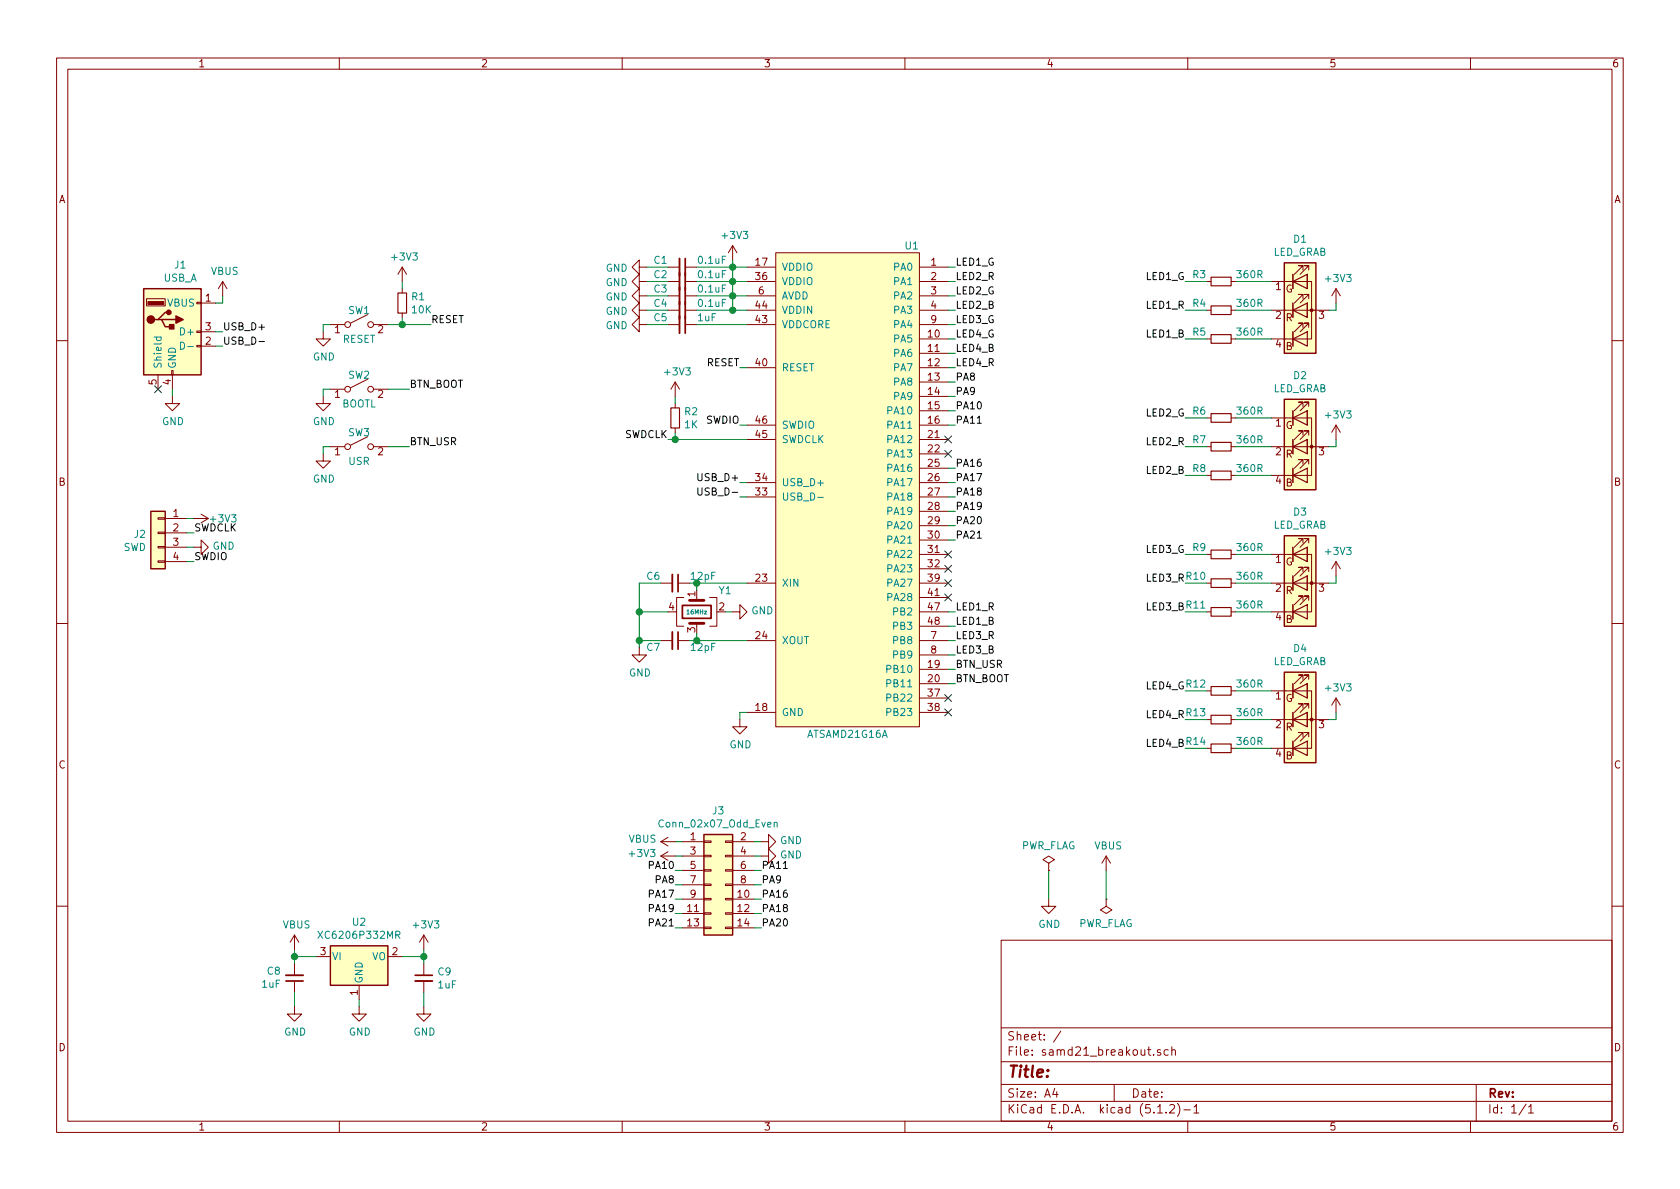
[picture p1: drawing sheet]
EESchema Schematic File Version 4
LIBS:samd21_breakout-cache
EELAYER 29 0
EELAYER END
$Descr A4 11693 8268
encoding utf-8
Sheet 1 1
Title ""
Date ""
Rev ""
Comp ""
Comment1 ""
Comment2 ""
Comment3 ""
Comment4 ""
$EndDescr
$Comp
L MCU_Microchip_SAMD:ATSAMD21G16A U1
U 1 1
P 5900 3350
F 0 "U1" H 6400 5000 50  0000 R CNN
F 1 "ATSAMD21G16A" H 5900 1600 50  0000 C CNN
F 2 "Package_DFN_QFN:QFN-48-1EP_7x7mm_P0.5mm_EP5.15x5.15mm" H 5900 3100 50  0001 C CNN
F 3 "" H 5900 3100 50  0001 C CNN
	1    5900 3350
	1    0    0    -1  
$EndComp
Wire Wire Line
	5200 1850 5100 1850
Wire Wire Line
	5200 2550 5150 2550
Wire Wire Line
	5200 2950 5150 2950
Wire Wire Line
	5200 3050 4700 3050
Wire Wire Line
	5200 3350 5150 3350
Wire Wire Line
	5200 3450 5150 3450
Wire Wire Line
	5200 4950 5150 4950
Wire Wire Line
	5150 4950 5150 5000
$Comp
L power:GND #PWR020
U 1 1
P 5150 5000
F 0 "#PWR020" H 5150 4750 50  0001 C CNN
F 1 "GND" H 5155 4827 50  0000 C CNN
F 2 "" H 5150 5000 50  0001 C CNN
F 3 "" H 5150 5000 50  0001 C CNN
	1    5150 5000
	1    0    0    -1  
$EndComp
$Comp
L Device:C_Small C1
U 1 1
P 4750 1850
F 0 "C1" V 4700 1750 50  0000 R CNN
F 1 "0.1uF" V 4700 1950 50  0000 L CNN
F 2 "Capacitor_SMD:C_0603_1608Metric" H 4750 1850 50  0001 C CNN
F 3 "~" H 4750 1850 50  0001 C CNN
	1    4750 1850
	0    1    1    0   
$EndComp
$Comp
L Device:C_Small C2
U 1 1
P 4750 1950
F 0 "C2" V 4700 1850 50  0000 R CNN
F 1 "0.1uF" V 4700 2050 50  0000 L CNN
F 2 "Capacitor_SMD:C_0603_1608Metric" H 4750 1950 50  0001 C CNN
F 3 "~" H 4750 1950 50  0001 C CNN
	1    4750 1950
	0    1    1    0   
$EndComp
$Comp
L Device:C_Small C3
U 1 1
P 4750 2050
F 0 "C3" V 4700 1950 50  0000 R CNN
F 1 "0.1uF" V 4700 2150 50  0000 L CNN
F 2 "Capacitor_SMD:C_0603_1608Metric" H 4750 2050 50  0001 C CNN
F 3 "~" H 4750 2050 50  0001 C CNN
	1    4750 2050
	0    1    1    0   
$EndComp
$Comp
L Device:C_Small C4
U 1 1
P 4750 2150
F 0 "C4" V 4700 2050 50  0000 R CNN
F 1 "0.1uF" V 4700 2250 50  0000 L CNN
F 2 "Capacitor_SMD:C_0603_1608Metric" H 4750 2150 50  0001 C CNN
F 3 "~" H 4750 2150 50  0001 C CNN
	1    4750 2150
	0    1    1    0   
$EndComp
$Comp
L Device:C_Small C5
U 1 1
P 4750 2250
F 0 "C5" V 4700 2150 50  0000 R CNN
F 1 "1uF" V 4700 2350 50  0000 L CNN
F 2 "Capacitor_SMD:C_0603_1608Metric" H 4750 2250 50  0001 C CNN
F 3 "~" H 4750 2250 50  0001 C CNN
	1    4750 2250
	0    1    1    0   
$EndComp
Wire Wire Line
	4850 1950 5100 1950
Wire Wire Line
	4650 1850 4500 1850
Wire Wire Line
	4850 2050 5100 2050
Wire Wire Line
	4850 2150 5100 2150
Wire Wire Line
	4850 2250 5200 2250
Wire Wire Line
	4650 1950 4500 1950
Wire Wire Line
	4650 2050 4500 2050
Wire Wire Line
	4650 2150 4500 2150
Wire Wire Line
	4650 2250 4500 2250
$Comp
L power:GND #PWR02
U 1 1
P 4500 1850
F 0 "#PWR02" H 4500 1600 50  0001 C CNN
F 1 "GND" V 4505 1722 50  0000 R CNN
F 2 "" H 4500 1850 50  0001 C CNN
F 3 "" H 4500 1850 50  0001 C CNN
	1    4500 1850
	0    1    1    0   
$EndComp
$Comp
L power:GND #PWR04
U 1 1
P 4500 1950
F 0 "#PWR04" H 4500 1700 50  0001 C CNN
F 1 "GND" V 4505 1822 50  0000 R CNN
F 2 "" H 4500 1950 50  0001 C CNN
F 3 "" H 4500 1950 50  0001 C CNN
	1    4500 1950
	0    1    1    0   
$EndComp
$Comp
L power:GND #PWR06
U 1 1
P 4500 2050
F 0 "#PWR06" H 4500 1800 50  0001 C CNN
F 1 "GND" V 4505 1922 50  0000 R CNN
F 2 "" H 4500 2050 50  0001 C CNN
F 3 "" H 4500 2050 50  0001 C CNN
	1    4500 2050
	0    1    1    0   
$EndComp
$Comp
L power:GND #PWR07
U 1 1
P 4500 2150
F 0 "#PWR07" H 4500 1900 50  0001 C CNN
F 1 "GND" V 4505 2022 50  0000 R CNN
F 2 "" H 4500 2150 50  0001 C CNN
F 3 "" H 4500 2150 50  0001 C CNN
	1    4500 2150
	0    1    1    0   
$EndComp
$Comp
L power:GND #PWR08
U 1 1
P 4500 2250
F 0 "#PWR08" H 4500 2000 50  0001 C CNN
F 1 "GND" V 4505 2122 50  0000 R CNN
F 2 "" H 4500 2250 50  0001 C CNN
F 3 "" H 4500 2250 50  0001 C CNN
	1    4500 2250
	0    1    1    0   
$EndComp
$Comp
L Device:C_Small C6
U 1 1
P 4700 4050
F 0 "C6" V 4650 3950 50  0000 R CNN
F 1 "12pF" V 4650 4150 50  0000 L CNN
F 2 "Capacitor_SMD:C_0603_1608Metric" H 4700 4050 50  0001 C CNN
F 3 "~" H 4700 4050 50  0001 C CNN
	1    4700 4050
	0    1    1    0   
$EndComp
$Comp
L Device:C_Small C7
U 1 1
P 4700 4450
F 0 "C7" V 4650 4350 50  0000 R CNN
F 1 "12pF" V 4650 4550 50  0000 L CNN
F 2 "Capacitor_SMD:C_0603_1608Metric" H 4700 4450 50  0001 C CNN
F 3 "~" H 4700 4450 50  0001 C CNN
	1    4700 4450
	0    1    -1   0   
$EndComp
Wire Wire Line
	4800 4050 4850 4050
Wire Wire Line
	4800 4450 4850 4450
Wire Wire Line
	4600 4050 4450 4050
Wire Wire Line
	4450 4050 4450 4250
Wire Wire Line
	4450 4450 4600 4450
Wire Wire Line
	4450 4450 4450 4500
Connection ~ 4450 4450
$Comp
L power:GND #PWR017
U 1 1
P 4450 4500
F 0 "#PWR017" H 4450 4250 50  0001 C CNN
F 1 "GND" H 4455 4327 50  0000 C CNN
F 2 "" H 4450 4500 50  0001 C CNN
F 3 "" H 4450 4500 50  0001 C CNN
	1    4450 4500
	1    0    0    -1  
$EndComp
Connection ~ 4450 4250
Wire Wire Line
	4450 4250 4450 4450
$Comp
L Device:Crystal_GND24 Y1
U 1 1
P 4850 4250
F 0 "Y1" V 4700 4400 50  0000 L CNN
F 1 "16MHz" V 4850 4250 30  0000 C CNN
F 2 "Crystal:Crystal_SMD_3225-4Pin_3.2x2.5mm" H 4850 4250 50  0001 C CNN
F 3 "~" H 4850 4250 50  0001 C CNN
	1    4850 4250
	0    1    1    0   
$EndComp
Wire Wire Line
	4450 4250 4650 4250
Wire Wire Line
	4850 4100 4850 4050
Connection ~ 4850 4050
Wire Wire Line
	4850 4050 5200 4050
Wire Wire Line
	4850 4400 4850 4450
Connection ~ 4850 4450
Wire Wire Line
	4850 4450 5200 4450
Wire Wire Line
	5050 4250 5100 4250
$Comp
L power:GND #PWR016
U 1 1
P 5100 4250
F 0 "#PWR016" H 5100 4000 50  0001 C CNN
F 1 "GND" V 5105 4122 50  0000 R CNN
F 2 "" H 5100 4250 50  0001 C CNN
F 3 "" H 5100 4250 50  0001 C CNN
	1    5100 4250
	0    -1   -1   0   
$EndComp
Wire Wire Line
	6600 1850 6650 1850
Wire Wire Line
	6600 1950 6650 1950
Wire Wire Line
	6600 2050 6650 2050
Wire Wire Line
	6600 2150 6650 2150
Wire Wire Line
	6600 2250 6650 2250
Wire Wire Line
	6600 2350 6650 2350
Wire Wire Line
	6600 2450 6650 2450
Wire Wire Line
	6600 2550 6650 2550
Wire Wire Line
	6600 2650 6650 2650
Wire Wire Line
	6600 2750 6650 2750
Wire Wire Line
	6600 2850 6650 2850
Wire Wire Line
	6600 2950 6650 2950
Wire Wire Line
	6600 3250 6650 3250
Wire Wire Line
	6600 3350 6650 3350
Wire Wire Line
	6600 3450 6650 3450
Wire Wire Line
	6600 3550 6650 3550
Wire Wire Line
	6600 3650 6650 3650
Wire Wire Line
	6600 3750 6650 3750
Wire Wire Line
	6600 4250 6650 4250
Wire Wire Line
	6600 4350 6650 4350
Wire Wire Line
	6600 4450 6650 4450
Wire Wire Line
	6600 4550 6650 4550
Wire Wire Line
	6600 4650 6650 4650
Wire Wire Line
	6600 4750 6650 4750
Text Label 5150 2550 2    50   ~ 0
RESET
Text Label 3000 2250 0    50   ~ 0
RESET
Wire Wire Line
	3000 2250 2800 2250
Wire Wire Line
	2800 2250 2800 2200
$Comp
L Device:R_Small R1
U 1 1
P 2800 2100
F 0 "R1" H 2859 2146 50  0000 L CNN
F 1 "10K" H 2859 2055 50  0000 L CNN
F 2 "Resistor_SMD:R_0603_1608Metric" H 2800 2100 50  0001 C CNN
F 3 "~" H 2800 2100 50  0001 C CNN
	1    2800 2100
	1    0    0    -1  
$EndComp
Wire Wire Line
	2800 2000 2800 1950
Wire Wire Line
	5100 2150 5100 2050
Connection ~ 5100 2150
Wire Wire Line
	5100 2150 5200 2150
Connection ~ 5100 2050
Wire Wire Line
	5100 2050 5200 2050
Wire Wire Line
	5100 2050 5100 1950
Connection ~ 5100 1950
Wire Wire Line
	5100 1950 5200 1950
Wire Wire Line
	5100 1950 5100 1850
Connection ~ 5100 1850
Wire Wire Line
	5100 1850 4850 1850
Wire Wire Line
	5100 1850 5100 1800
$Comp
L power:+3V3 #PWR01
U 1 1
P 5100 1800
F 0 "#PWR01" H 5100 1650 50  0001 C CNN
F 1 "+3V3" H 5115 1973 50  0000 C CNN
F 2 "" H 5100 1800 50  0001 C CNN
F 3 "" H 5100 1800 50  0001 C CNN
	1    5100 1800
	1    0    0    -1  
$EndComp
$Comp
L power:+3V3 #PWR03
U 1 1
P 2800 1950
F 0 "#PWR03" H 2800 1800 50  0001 C CNN
F 1 "+3V3" H 2815 2123 50  0000 C CNN
F 2 "" H 2800 1950 50  0001 C CNN
F 3 "" H 2800 1950 50  0001 C CNN
	1    2800 1950
	1    0    0    -1  
$EndComp
Wire Wire Line
	2800 2250 2700 2250
Connection ~ 2800 2250
$Comp
L Switch:SW_SPST SW1
U 1 1
P 2500 2250
F 0 "SW1" H 2500 2350 50  0000 C CNN
F 1 "RESET" H 2500 2150 50  0000 C CNN
F 2 "Button_Switch_SMD:SW_SPST_FSMSM" H 2500 2250 50  0001 C CNN
F 3 "" H 2500 2250 50  0001 C CNN
	1    2500 2250
	1    0    0    -1  
$EndComp
Wire Wire Line
	2300 2250 2250 2250
Wire Wire Line
	2250 2250 2250 2300
$Comp
L power:GND #PWR09
U 1 1
P 2250 2300
F 0 "#PWR09" H 2250 2050 50  0001 C CNN
F 1 "GND" H 2255 2127 50  0000 C CNN
F 2 "" H 2250 2300 50  0001 C CNN
F 3 "" H 2250 2300 50  0001 C CNN
	1    2250 2300
	1    0    0    -1  
$EndComp
Text Label 5150 2950 2    50   ~ 0
SWDIO
Text Label 4650 3050 2    50   ~ 0
SWDCLK
Wire Wire Line
	4700 3050 4700 3000
Connection ~ 4700 3050
Wire Wire Line
	4700 3050 4650 3050
$Comp
L Device:R_Small R2
U 1 1
P 4700 2900
F 0 "R2" H 4759 2946 50  0000 L CNN
F 1 "1K" H 4759 2855 50  0000 L CNN
F 2 "Resistor_SMD:R_0603_1608Metric" H 4700 2900 50  0001 C CNN
F 3 "~" H 4700 2900 50  0001 C CNN
	1    4700 2900
	1    0    0    -1  
$EndComp
Wire Wire Line
	4700 2800 4700 2750
$Comp
L power:+3V3 #PWR011
U 1 1
P 4700 2750
F 0 "#PWR011" H 4700 2600 50  0001 C CNN
F 1 "+3V3" H 4715 2923 50  0000 C CNN
F 2 "" H 4700 2750 50  0001 C CNN
F 3 "" H 4700 2750 50  0001 C CNN
	1    4700 2750
	1    0    0    -1  
$EndComp
$Comp
L Connector:USB_A J1
U 1 1
P 1200 2300
F 0 "J1" H 1255 2767 50  0000 C CNN
F 1 "USB_A" H 1255 2676 50  0000 C CNN
F 2 "Connector_USB_Extra:usb-PCB" H 1350 2250 50  0001 C CNN
F 3 "" H 1350 2250 50  0001 C CNN
	1    1200 2300
	1    0    0    -1  
$EndComp
Wire Wire Line
	1200 2750 1200 2700
Wire Wire Line
	1500 2100 1550 2100
Wire Wire Line
	1550 2100 1550 2050
$Comp
L power:VBUS #PWR05
U 1 1
P 1550 2050
F 0 "#PWR05" H 1550 1900 50  0001 C CNN
F 1 "VBUS" H 1565 2223 50  0000 C CNN
F 2 "" H 1550 2050 50  0001 C CNN
F 3 "" H 1550 2050 50  0001 C CNN
	1    1550 2050
	1    0    0    -1  
$EndComp
Wire Wire Line
	1500 2300 1550 2300
Wire Wire Line
	1500 2400 1550 2400
Text Label 1550 2300 0    50   ~ 0
USB_D+
Text Label 1550 2400 0    50   ~ 0
USB_D-
Text Label 5150 3350 2    50   ~ 0
USB_D+
Text Label 5150 3450 2    50   ~ 0
USB_D-
$Comp
L Connector_Generic:Conn_01x04 J2
U 1 1
P 1100 3700
F 0 "J2" H 1180 3692 50  0000 L CNN
F 1 "SWD" H 1180 3601 50  0000 L CNN
F 2 "Connector_PinHeader_1.27mm:PinHeader_1x04_P1.27mm_Vertical" H 1100 3700 50  0001 C CNN
F 3 "~" H 1100 3700 50  0001 C CNN
	1    1100 3700
	-1   0    0    -1  
$EndComp
Wire Wire Line
	1300 3600 1350 3600
Wire Wire Line
	1300 3700 1350 3700
Wire Wire Line
	1300 3900 1350 3900
$Comp
L power:+3V3 #PWR021
U 1 1
P 1350 3600
F 0 "#PWR021" H 1350 3450 50  0001 C CNN
F 1 "+3V3" V 1350 3700 50  0000 L CNN
F 2 "" H 1350 3600 50  0001 C CNN
F 3 "" H 1350 3600 50  0001 C CNN
	1    1350 3600
	0    1    1    0   
$EndComp
Text Label 1350 3900 0    50   ~ 0
SWDIO
Text Label 1350 3700 0    50   ~ 0
SWDCLK
Wire Wire Line
	1300 3800 1350 3800
$Comp
L power:GND #PWR022
U 1 1
P 1350 3800
F 0 "#PWR022" H 1350 3550 50  0001 C CNN
F 1 "GND" V 1355 3672 50  0000 R CNN
F 2 "" H 1350 3800 50  0001 C CNN
F 3 "" H 1350 3800 50  0001 C CNN
	1    1350 3800
	0    -1   -1   0   
$EndComp
$Comp
L Regulator_Linear:AP2127N3-1.5 U2
U 1 1
P 2500 6650
F 0 "U2" H 2500 6892 50  0000 C CNN
F 1 "XC6206P332MR" H 2500 6801 50  0000 C CNN
F 2 "Package_TO_SOT_SMD:SOT-23" H 2500 6875 50  0001 C CIN
F 3 "https://www.diodes.com/assets/Datasheets/AP2127.pdf" H 2500 6650 50  0001 C CNN
	1    2500 6650
	1    0    0    -1  
$EndComp
Wire Wire Line
	2200 6650 2050 6650
Wire Wire Line
	2050 6650 2050 6600
Wire Wire Line
	2050 6650 2050 6700
Connection ~ 2050 6650
Wire Wire Line
	2800 6650 2950 6650
Wire Wire Line
	2950 6650 2950 6600
Wire Wire Line
	2950 6650 2950 6700
Connection ~ 2950 6650
$Comp
L power:+3V3 #PWR024
U 1 1
P 2950 6600
F 0 "#PWR024" H 2950 6450 50  0001 C CNN
F 1 "+3V3" H 2965 6773 50  0000 C CNN
F 2 "" H 2950 6600 50  0001 C CNN
F 3 "" H 2950 6600 50  0001 C CNN
	1    2950 6600
	1    0    0    -1  
$EndComp
Wire Wire Line
	2500 6950 2500 7000
$Comp
L power:GND #PWR026
U 1 1
P 2500 7000
F 0 "#PWR026" H 2500 6750 50  0001 C CNN
F 1 "GND" H 2505 6827 50  0000 C CNN
F 2 "" H 2500 7000 50  0001 C CNN
F 3 "" H 2500 7000 50  0001 C CNN
	1    2500 7000
	1    0    0    -1  
$EndComp
$Comp
L Device:C_Small C8
U 1 1
P 2050 6800
F 0 "C8" H 1958 6754 50  0000 R CNN
F 1 "1uF" H 1958 6845 50  0000 R CNN
F 2 "Capacitor_SMD:C_0603_1608Metric" H 2050 6800 50  0001 C CNN
F 3 "~" H 2050 6800 50  0001 C CNN
	1    2050 6800
	1    0    0    1   
$EndComp
$Comp
L Device:C_Small C9
U 1 1
P 2950 6800
F 0 "C9" H 3042 6846 50  0000 L CNN
F 1 "1uF" H 3042 6755 50  0000 L CNN
F 2 "Capacitor_SMD:C_0603_1608Metric" H 2950 6800 50  0001 C CNN
F 3 "~" H 2950 6800 50  0001 C CNN
	1    2950 6800
	1    0    0    -1  
$EndComp
Wire Wire Line
	2050 6900 2050 7000
Wire Wire Line
	2950 6900 2950 7000
$Comp
L power:GND #PWR027
U 1 1
P 2950 7000
F 0 "#PWR027" H 2950 6750 50  0001 C CNN
F 1 "GND" H 2955 6827 50  0000 C CNN
F 2 "" H 2950 7000 50  0001 C CNN
F 3 "" H 2950 7000 50  0001 C CNN
	1    2950 7000
	1    0    0    -1  
$EndComp
$Comp
L power:GND #PWR025
U 1 1
P 2050 7000
F 0 "#PWR025" H 2050 6750 50  0001 C CNN
F 1 "GND" H 2055 6827 50  0000 C CNN
F 2 "" H 2050 7000 50  0001 C CNN
F 3 "" H 2050 7000 50  0001 C CNN
	1    2050 7000
	1    0    0    -1  
$EndComp
$Comp
L power:VBUS #PWR023
U 1 1
P 2050 6600
F 0 "#PWR023" H 2050 6450 50  0001 C CNN
F 1 "VBUS" H 2065 6773 50  0000 C CNN
F 2 "" H 2050 6600 50  0001 C CNN
F 3 "" H 2050 6600 50  0001 C CNN
	1    2050 6600
	1    0    0    -1  
$EndComp
$Comp
L power:GND #PWR010
U 1 1
P 2250 2750
F 0 "#PWR010" H 2250 2500 50  0001 C CNN
F 1 "GND" H 2255 2577 50  0000 C CNN
F 2 "" H 2250 2750 50  0001 C CNN
F 3 "" H 2250 2750 50  0001 C CNN
	1    2250 2750
	1    0    0    -1  
$EndComp
Wire Wire Line
	2250 2750 2250 2700
Wire Wire Line
	2250 2700 2300 2700
$Comp
L Switch:SW_SPST SW2
U 1 1
P 2500 2700
F 0 "SW2" H 2500 2800 50  0000 C CNN
F 1 "BOOTL" H 2500 2600 50  0000 C CNN
F 2 "Button_Switch_SMD:SW_SPST_FSMSM" H 2500 2700 50  0001 C CNN
F 3 "" H 2500 2700 50  0001 C CNN
	1    2500 2700
	1    0    0    -1  
$EndComp
Wire Wire Line
	2700 2700 2850 2700
Text Label 2850 2700 0    50   ~ 0
BTN_BOOT
$Comp
L power:GND #PWR013
U 1 1
P 2250 3150
F 0 "#PWR013" H 2250 2900 50  0001 C CNN
F 1 "GND" H 2255 2977 50  0000 C CNN
F 2 "" H 2250 3150 50  0001 C CNN
F 3 "" H 2250 3150 50  0001 C CNN
	1    2250 3150
	1    0    0    -1  
$EndComp
Wire Wire Line
	2250 3150 2250 3100
Wire Wire Line
	2250 3100 2300 3100
$Comp
L Switch:SW_SPST SW3
U 1 1
P 2500 3100
F 0 "SW3" H 2500 3200 50  0000 C CNN
F 1 "USR" H 2500 3000 50  0000 C CNN
F 2 "Button_Switch_SMD:SW_SPST_FSMSM" H 2500 3100 50  0001 C CNN
F 3 "" H 2500 3100 50  0001 C CNN
	1    2500 3100
	1    0    0    -1  
$EndComp
Wire Wire Line
	2700 3100 2850 3100
Text Label 2850 3100 0    50   ~ 0
BTN_USR
$Comp
L Device_Extra:LED_GRAB D1
U 1 1
P 9050 2150
F 0 "D1" H 9050 2647 50  0000 C CNN
F 1 "LED_GRAB" H 9050 2556 50  0000 C CNN
F 2 "LED_SMD_Extra:LED_0606_RGBA" H 9050 2100 50  0001 C CNN
F 3 "~" H 9050 2100 50  0001 C CNN
	1    9050 2150
	1    0    0    -1  
$EndComp
Wire Wire Line
	9250 2150 9300 2150
Wire Wire Line
	9300 2150 9300 2100
$Comp
L power:+3V3 #PWR014
U 1 1
P 9300 2100
F 0 "#PWR014" H 9300 1950 50  0001 C CNN
F 1 "+3V3" H 9315 2273 50  0000 C CNN
F 2 "" H 9300 2100 50  0001 C CNN
F 3 "" H 9300 2100 50  0001 C CNN
	1    9300 2100
	1    0    0    -1  
$EndComp
Wire Wire Line
	8850 1950 8600 1950
$Comp
L Device:R_Small R3
U 1 1
P 8500 1950
F 0 "R3" V 8450 1850 50  0000 R CNN
F 1 "360R" V 8450 2050 50  0000 L CNN
F 2 "Resistor_SMD:R_0603_1608Metric" H 8500 1950 50  0001 C CNN
F 3 "~" H 8500 1950 50  0001 C CNN
	1    8500 1950
	0    1    1    0   
$EndComp
$Comp
L Device:R_Small R4
U 1 1
P 8500 2150
F 0 "R4" V 8450 2050 50  0000 R CNN
F 1 "360R" V 8450 2250 50  0000 L CNN
F 2 "Resistor_SMD:R_0603_1608Metric" H 8500 2150 50  0001 C CNN
F 3 "~" H 8500 2150 50  0001 C CNN
	1    8500 2150
	0    1    1    0   
$EndComp
$Comp
L Device:R_Small R5
U 1 1
P 8500 2350
F 0 "R5" V 8450 2250 50  0000 R CNN
F 1 "360R" V 8450 2450 50  0000 L CNN
F 2 "Resistor_SMD:R_0603_1608Metric" H 8500 2350 50  0001 C CNN
F 3 "~" H 8500 2350 50  0001 C CNN
	1    8500 2350
	0    1    1    0   
$EndComp
Wire Wire Line
	8600 2150 8850 2150
Wire Wire Line
	8600 2350 8850 2350
Wire Wire Line
	8400 1950 8250 1950
Wire Wire Line
	8400 2150 8250 2150
Wire Wire Line
	8400 2350 8250 2350
Text Label 8250 1950 2    50   ~ 0
LED1_G
Text Label 8250 2150 2    50   ~ 0
LED1_R
Text Label 8250 2350 2    50   ~ 0
LED1_B
$Comp
L Device_Extra:LED_GRAB D2
U 1 1
P 9050 3100
F 0 "D2" H 9050 3597 50  0000 C CNN
F 1 "LED_GRAB" H 9050 3506 50  0000 C CNN
F 2 "LED_SMD_Extra:LED_0606_RGBA" H 9050 3050 50  0001 C CNN
F 3 "~" H 9050 3050 50  0001 C CNN
	1    9050 3100
	1    0    0    -1  
$EndComp
Wire Wire Line
	9250 3100 9300 3100
Wire Wire Line
	9300 3100 9300 3050
$Comp
L power:+3V3 #PWR015
U 1 1
P 9300 3050
F 0 "#PWR015" H 9300 2900 50  0001 C CNN
F 1 "+3V3" H 9315 3223 50  0000 C CNN
F 2 "" H 9300 3050 50  0001 C CNN
F 3 "" H 9300 3050 50  0001 C CNN
	1    9300 3050
	1    0    0    -1  
$EndComp
Wire Wire Line
	8850 2900 8600 2900
$Comp
L Device:R_Small R6
U 1 1
P 8500 2900
F 0 "R6" V 8450 2800 50  0000 R CNN
F 1 "360R" V 8450 3000 50  0000 L CNN
F 2 "Resistor_SMD:R_0603_1608Metric" H 8500 2900 50  0001 C CNN
F 3 "~" H 8500 2900 50  0001 C CNN
	1    8500 2900
	0    1    1    0   
$EndComp
$Comp
L Device:R_Small R7
U 1 1
P 8500 3100
F 0 "R7" V 8450 3000 50  0000 R CNN
F 1 "360R" V 8450 3200 50  0000 L CNN
F 2 "Resistor_SMD:R_0603_1608Metric" H 8500 3100 50  0001 C CNN
F 3 "~" H 8500 3100 50  0001 C CNN
	1    8500 3100
	0    1    1    0   
$EndComp
$Comp
L Device:R_Small R8
U 1 1
P 8500 3300
F 0 "R8" V 8450 3200 50  0000 R CNN
F 1 "360R" V 8450 3400 50  0000 L CNN
F 2 "Resistor_SMD:R_0603_1608Metric" H 8500 3300 50  0001 C CNN
F 3 "~" H 8500 3300 50  0001 C CNN
	1    8500 3300
	0    1    1    0   
$EndComp
Wire Wire Line
	8600 3100 8850 3100
Wire Wire Line
	8600 3300 8850 3300
Wire Wire Line
	8400 2900 8250 2900
Wire Wire Line
	8400 3100 8250 3100
Wire Wire Line
	8400 3300 8250 3300
Text Label 8250 2900 2    50   ~ 0
LED2_G
Text Label 8250 3100 2    50   ~ 0
LED2_R
Text Label 8250 3300 2    50   ~ 0
LED2_B
$Comp
L Device_Extra:LED_GRAB D3
U 1 1
P 9050 4050
F 0 "D3" H 9050 4547 50  0000 C CNN
F 1 "LED_GRAB" H 9050 4456 50  0000 C CNN
F 2 "LED_SMD_Extra:LED_0606_RGBA" H 9050 4000 50  0001 C CNN
F 3 "~" H 9050 4000 50  0001 C CNN
	1    9050 4050
	1    0    0    -1  
$EndComp
Wire Wire Line
	9250 4050 9300 4050
Wire Wire Line
	9300 4050 9300 4000
$Comp
L power:+3V3 #PWR018
U 1 1
P 9300 4000
F 0 "#PWR018" H 9300 3850 50  0001 C CNN
F 1 "+3V3" H 9315 4173 50  0000 C CNN
F 2 "" H 9300 4000 50  0001 C CNN
F 3 "" H 9300 4000 50  0001 C CNN
	1    9300 4000
	1    0    0    -1  
$EndComp
Wire Wire Line
	8850 3850 8600 3850
$Comp
L Device:R_Small R9
U 1 1
P 8500 3850
F 0 "R9" V 8450 3750 50  0000 R CNN
F 1 "360R" V 8450 3950 50  0000 L CNN
F 2 "Resistor_SMD:R_0603_1608Metric" H 8500 3850 50  0001 C CNN
F 3 "~" H 8500 3850 50  0001 C CNN
	1    8500 3850
	0    1    1    0   
$EndComp
$Comp
L Device:R_Small R10
U 1 1
P 8500 4050
F 0 "R10" V 8450 3950 50  0000 R CNN
F 1 "360R" V 8450 4150 50  0000 L CNN
F 2 "Resistor_SMD:R_0603_1608Metric" H 8500 4050 50  0001 C CNN
F 3 "~" H 8500 4050 50  0001 C CNN
	1    8500 4050
	0    1    1    0   
$EndComp
$Comp
L Device:R_Small R11
U 1 1
P 8500 4250
F 0 "R11" V 8450 4150 50  0000 R CNN
F 1 "360R" V 8450 4350 50  0000 L CNN
F 2 "Resistor_SMD:R_0603_1608Metric" H 8500 4250 50  0001 C CNN
F 3 "~" H 8500 4250 50  0001 C CNN
	1    8500 4250
	0    1    1    0   
$EndComp
Wire Wire Line
	8600 4050 8850 4050
Wire Wire Line
	8600 4250 8850 4250
Wire Wire Line
	8400 3850 8250 3850
Wire Wire Line
	8400 4050 8250 4050
Wire Wire Line
	8400 4250 8250 4250
Text Label 8250 3850 2    50   ~ 0
LED3_G
Text Label 8250 4050 2    50   ~ 0
LED3_R
Text Label 8250 4250 2    50   ~ 0
LED3_B
$Comp
L Device_Extra:LED_GRAB D4
U 1 1
P 9050 5000
F 0 "D4" H 9050 5497 50  0000 C CNN
F 1 "LED_GRAB" H 9050 5406 50  0000 C CNN
F 2 "LED_SMD_Extra:LED_0606_RGBA" H 9050 4950 50  0001 C CNN
F 3 "~" H 9050 4950 50  0001 C CNN
	1    9050 5000
	1    0    0    -1  
$EndComp
Wire Wire Line
	9250 5000 9300 5000
Wire Wire Line
	9300 5000 9300 4950
$Comp
L power:+3V3 #PWR019
U 1 1
P 9300 4950
F 0 "#PWR019" H 9300 4800 50  0001 C CNN
F 1 "+3V3" H 9315 5123 50  0000 C CNN
F 2 "" H 9300 4950 50  0001 C CNN
F 3 "" H 9300 4950 50  0001 C CNN
	1    9300 4950
	1    0    0    -1  
$EndComp
Wire Wire Line
	8850 4800 8600 4800
$Comp
L Device:R_Small R12
U 1 1
P 8500 4800
F 0 "R12" V 8450 4700 50  0000 R CNN
F 1 "360R" V 8450 4900 50  0000 L CNN
F 2 "Resistor_SMD:R_0603_1608Metric" H 8500 4800 50  0001 C CNN
F 3 "~" H 8500 4800 50  0001 C CNN
	1    8500 4800
	0    1    1    0   
$EndComp
$Comp
L Device:R_Small R13
U 1 1
P 8500 5000
F 0 "R13" V 8450 4900 50  0000 R CNN
F 1 "360R" V 8450 5100 50  0000 L CNN
F 2 "Resistor_SMD:R_0603_1608Metric" H 8500 5000 50  0001 C CNN
F 3 "~" H 8500 5000 50  0001 C CNN
	1    8500 5000
	0    1    1    0   
$EndComp
$Comp
L Device:R_Small R14
U 1 1
P 8500 5200
F 0 "R14" V 8450 5100 50  0000 R CNN
F 1 "360R" V 8450 5300 50  0000 L CNN
F 2 "Resistor_SMD:R_0603_1608Metric" H 8500 5200 50  0001 C CNN
F 3 "~" H 8500 5200 50  0001 C CNN
	1    8500 5200
	0    1    1    0   
$EndComp
Wire Wire Line
	8600 5000 8850 5000
Wire Wire Line
	8600 5200 8850 5200
Wire Wire Line
	8400 4800 8250 4800
Wire Wire Line
	8400 5000 8250 5000
Wire Wire Line
	8400 5200 8250 5200
Text Label 8250 4800 2    50   ~ 0
LED4_G
Text Label 8250 5000 2    50   ~ 0
LED4_R
Text Label 8250 5200 2    50   ~ 0
LED4_B
$Comp
L Connector_Generic:Conn_02x07_Odd_Even J3
U 1 1
P 4950 6150
F 0 "J3" H 5000 6667 50  0000 C CNN
F 1 "Conn_02x07_Odd_Even" H 5000 6576 50  0000 C CNN
F 2 "Connector_PinHeader_2.54mm:PinHeader_2x07_P2.54mm_Vertical" H 4950 6150 50  0001 C CNN
F 3 "~" H 4950 6150 50  0001 C CNN
	1    4950 6150
	1    0    0    -1  
$EndComp
Wire Wire Line
	4750 5850 4700 5850
Wire Wire Line
	4750 5950 4700 5950
Wire Wire Line
	4750 6050 4700 6050
Wire Wire Line
	4750 6150 4700 6150
Wire Wire Line
	4750 6250 4700 6250
Wire Wire Line
	4750 6350 4700 6350
Wire Wire Line
	5250 5850 5300 5850
Wire Wire Line
	5250 5950 5300 5950
Wire Wire Line
	5250 6050 5300 6050
Wire Wire Line
	5250 6150 5300 6150
Wire Wire Line
	5250 6250 5300 6250
Wire Wire Line
	5250 6350 5300 6350
$Comp
L power:GND #PWR029
U 1 1
P 5300 5850
F 0 "#PWR029" H 5300 5600 50  0001 C CNN
F 1 "GND" V 5305 5722 50  0000 R CNN
F 2 "" H 5300 5850 50  0001 C CNN
F 3 "" H 5300 5850 50  0001 C CNN
	1    5300 5850
	0    -1   -1   0   
$EndComp
$Comp
L power:GND #PWR031
U 1 1
P 5300 5950
F 0 "#PWR031" H 5300 5700 50  0001 C CNN
F 1 "GND" V 5305 5822 50  0000 R CNN
F 2 "" H 5300 5950 50  0001 C CNN
F 3 "" H 5300 5950 50  0001 C CNN
	1    5300 5950
	0    -1   -1   0   
$EndComp
$Comp
L power:+3V3 #PWR030
U 1 1
P 4700 5950
F 0 "#PWR030" H 4700 5800 50  0001 C CNN
F 1 "+3V3" V 4715 6078 50  0000 L CNN
F 2 "" H 4700 5950 50  0001 C CNN
F 3 "" H 4700 5950 50  0001 C CNN
	1    4700 5950
	0    -1   -1   0   
$EndComp
$Comp
L power:VBUS #PWR028
U 1 1
P 4700 5850
F 0 "#PWR028" H 4700 5700 50  0001 C CNN
F 1 "VBUS" V 4715 5977 50  0000 L CNN
F 2 "" H 4700 5850 50  0001 C CNN
F 3 "" H 4700 5850 50  0001 C CNN
	1    4700 5850
	0    -1   -1   0   
$EndComp
Wire Wire Line
	5250 6450 5300 6450
Wire Wire Line
	4750 6450 4700 6450
Text Label 6650 4650 0    50   ~ 0
BTN_USR
Text Label 6650 4750 0    50   ~ 0
BTN_BOOT
Text Label 6650 2650 0    50   ~ 0
PA8
Text Label 6650 2750 0    50   ~ 0
PA9
Text Label 6650 2850 0    50   ~ 0
PA10
Text Label 6650 2950 0    50   ~ 0
PA11
Text Label 6650 3250 0    50   ~ 0
PA16
Text Label 6650 3350 0    50   ~ 0
PA17
Text Label 6650 3450 0    50   ~ 0
PA18
Text Label 6650 3550 0    50   ~ 0
PA19
Text Label 6650 3650 0    50   ~ 0
PA20
Text Label 6650 3750 0    50   ~ 0
PA21
Text Label 4700 6150 2    50   ~ 0
PA8
Text Label 5300 6150 0    50   ~ 0
PA9
Text Label 4700 6050 2    50   ~ 0
PA10
Text Label 5300 6050 0    50   ~ 0
PA11
Text Label 6650 2350 0    50   ~ 0
LED4_G
Text Label 6650 2450 0    50   ~ 0
LED4_B
Text Label 6650 2550 0    50   ~ 0
LED4_R
Text Label 6650 2250 0    50   ~ 0
LED3_G
Text Label 6650 4450 0    50   ~ 0
LED3_R
Text Label 6650 4550 0    50   ~ 0
LED3_B
Text Label 5300 6250 0    50   ~ 0
PA16
Text Label 4700 6250 2    50   ~ 0
PA17
Text Label 5300 6350 0    50   ~ 0
PA18
Text Label 4700 6350 2    50   ~ 0
PA19
Text Label 5300 6450 0    50   ~ 0
PA20
Text Label 4700 6450 2    50   ~ 0
PA21
Text Label 6650 2150 0    50   ~ 0
LED2_B
Text Label 6650 2050 0    50   ~ 0
LED2_G
Text Label 6650 1950 0    50   ~ 0
LED2_R
Text Label 6650 1850 0    50   ~ 0
LED1_G
Text Label 6650 4350 0    50   ~ 0
LED1_B
NoConn ~ 6600 3050
NoConn ~ 6600 3150
$Comp
L power:GND #PWR032
U 1 1
P 7300 6250
F 0 "#PWR032" H 7300 6000 50  0001 C CNN
F 1 "GND" H 7305 6077 50  0000 C CNN
F 2 "" H 7300 6250 50  0001 C CNN
F 3 "" H 7300 6250 50  0001 C CNN
	1    7300 6250
	1    0    0    -1  
$EndComp
Wire Wire Line
	7300 6250 7300 6050
$Comp
L power:PWR_FLAG #FLG01
U 1 1
P 7300 6050
F 0 "#FLG01" H 7300 6125 50  0001 C CNN
F 1 "PWR_FLAG" H 7300 6224 50  0000 C CNN
F 2 "" H 7300 6050 50  0001 C CNN
F 3 "" H 7300 6050 50  0001 C CNN
	1    7300 6050
	1    0    0    -1  
$EndComp
$Comp
L power:PWR_FLAG #FLG02
U 1 1
P 7700 6250
F 0 "#FLG02" H 7700 6325 50  0001 C CNN
F 1 "PWR_FLAG" H 7700 6423 50  0000 C CNN
F 2 "" H 7700 6250 50  0001 C CNN
F 3 "" H 7700 6250 50  0001 C CNN
	1    7700 6250
	-1   0    0    1   
$EndComp
Wire Wire Line
	7700 6250 7700 6050
$Comp
L power:VBUS #PWR033
U 1 1
P 7700 6050
F 0 "#PWR033" H 7700 5900 50  0001 C CNN
F 1 "VBUS" H 7715 6223 50  0000 C CNN
F 2 "" H 7700 6050 50  0001 C CNN
F 3 "" H 7700 6050 50  0001 C CNN
	1    7700 6050
	1    0    0    -1  
$EndComp
NoConn ~ 6600 4850
NoConn ~ 6600 4950
Text Label 6650 4250 0    50   ~ 0
LED1_R
NoConn ~ 6600 4150
NoConn ~ 6600 4050
NoConn ~ 6600 3950
NoConn ~ 6600 3850
$Comp
L power:GND #PWR?
U 1 1
P 1200 2750
F 0 "#PWR?" H 1200 2500 50  0001 C CNN
F 1 "GND" H 1205 2577 50  0000 C CNN
F 2 "" H 1200 2750 50  0001 C CNN
F 3 "" H 1200 2750 50  0001 C CNN
	1    1200 2750
	1    0    0    -1  
$EndComp
NoConn ~ 1100 2700
$EndSCHEMATC
